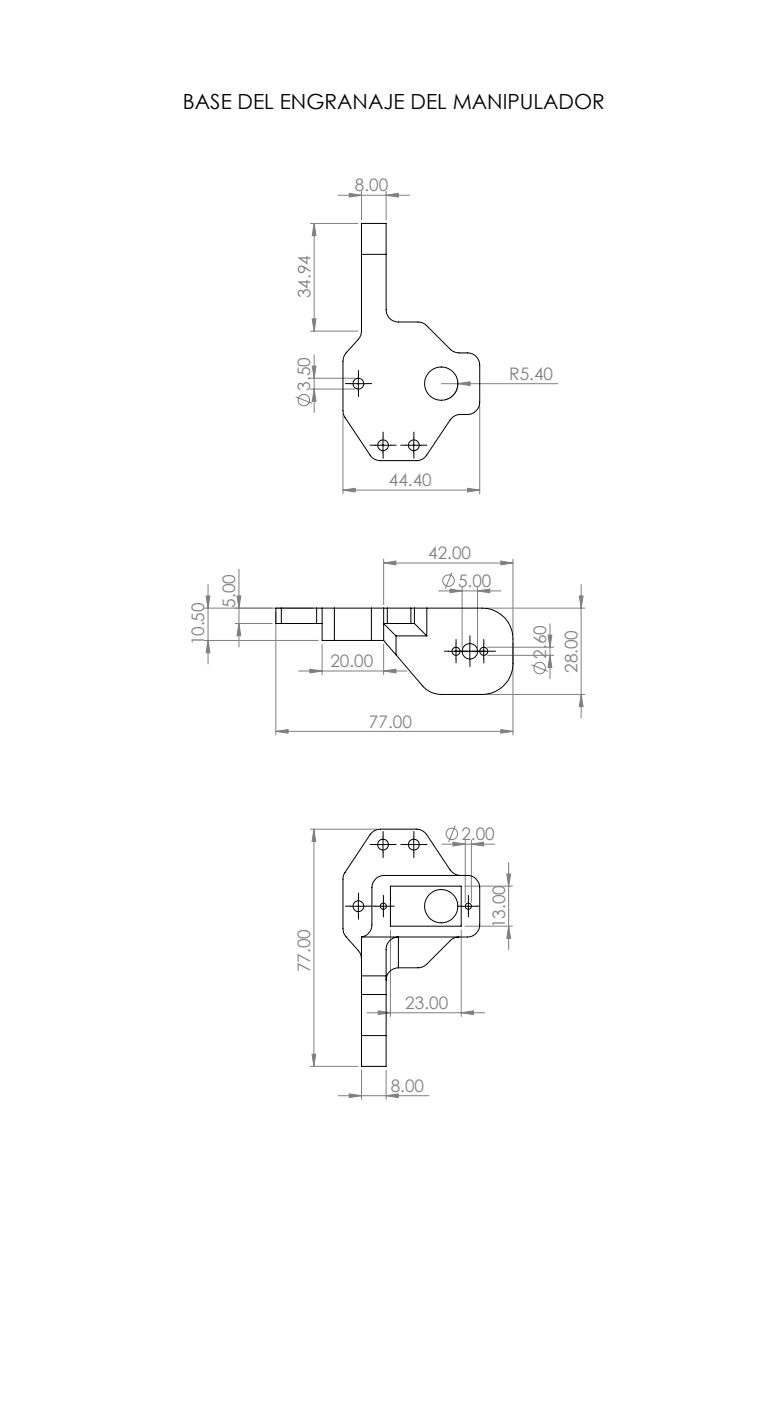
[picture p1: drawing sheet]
<svg xmlns="http://www.w3.org/2000/svg" width="210mm" height="379mm" viewBox="0 0 210 379" stroke-linecap="round" stroke-linejoin="round" font-family="sans-serif">
<g fill="none" stroke="#808080" stroke-width=".27">
<path d="M91.5 52.8h19.3M94.5 52.3l3.3 .5-3.3 .5zM97.8 51.8v7.7M104.5 52.8l3.3-.5v1zM104.5 51.8v7.7M84 60.4h12.8M85 60.4l.5 3.4h-1zM85 60.4v29.2M84 89.6h12.8M84.5 86.3h1l-.5 3.3zM84.5 99h1l-.5 3.3zM85 96v15.6"/>
<path d="M80 107.4l4.5 1.7M84 102.3h12M84 105.2h12M85 105.2l.5 3.4h-1zM92.8 112.1v21.5M119.4 103.8h31.6M123.8 102.8a4.5 4.5 0 0 1-3.4 5.4M123.9 103.8l3.3-.5v1zM129.8 109.8v23.8M92.8 132.6l3.3-.5v1zM92.8 132.6h37M126.5 132.1l3.3 .5-3.3 .5z"/>
<path d="M56.3 158.2v21.4M64.7 154v21M103.8 152.3l3.3-.5v1zM103.8 151.3v12.2M103.8 152.3h35M118.7 159.9h16.9M121.8 159.4l3.3 .5-3.3 .4zM122.3 154.8l-1.8 4.5M125.1 158.9v16.3M129.2 159.9l3.3-.5v.9zM129.2 158.9v16.3M135.5 151.8l3.3 .5-3.3 .5z"/>
<path d="M138.8 151.3v20.5M157.3 158.2v36M55.3 173.3h30.8M55.3 164.5h29.4M55.8 161.2h1l-.5 3.3zM56.3 173.3l.5 3.3h-1zM63.6 168.7h10.1M64.1 161.2h1.1l-.5 3.3zM64.7 168.7l.5 3.3h-1.1zM74.6 165.5v33.3M87.2 174.3v8.2M103.8 174.3v8.2"/>
<path d="M131.5 164.5h26.8M131.9 175.1h17.9M131.9 177.3h17.9M138.8 173.9v24.9M143.8 179.8l4.5 1.8M148.3 171.8h1l-.5 3.3zM148.8 177.3l.5 3.3h-1zM148.8 168.7v14.9M156.8 161.2h1l-.5 3.3zM74.6 197.8l3.4-.4v.9zM74.6 197.8h64.2M80.8 181.5h29.4"/>
<path d="M83.9 181l3.3 .5-3.3 .5zM103.8 181.5l3.3-.5v1zM131.5 187.9h26.8M135.5 197.4l3.3 .4-3.3 .5zM157.3 187.9l.5 3.2h-1zM84 224.3h18M84.9 224.3v64.2M84.9 224.3l.5 3.3h-.9zM119.6 228.4h14.3M122.6 227.8l3.3 .6-3.3 .5zM123.2 223.4l-1.8 4.4M125.8 239.7h12.9"/>
<path d="M125.9 227.3v16.8M127.6 228.4l3.3-.6v1.1zM127.6 227.3v16.8M137.2 236.4h1l-.5 3.3zM137.7 233.4v23.5M105.7 251.6v23.4M124.8 251.6v23.4M125.8 250.6h12.9M137.7 250.6l.5 3.3h-1zM99.3 274h31.9M102.3 273.4l3.4 .6-3.4 .5zM124.8 274l3.3-.6v1.1z"/>
<path d="M84 288.5h12.8M84.5 285.2h.9l-.5 3.3zM91.5 296.4h24.6M94.5 295.9l3.3 .5-3.3 .5zM97.8 289.5v7.9M104.5 296.4l3.3-.5v1zM104.5 289.5v7.9"/>
<circle cx="82.2" cy="108.2" r="1.55"/>
<circle cx="121.4" cy="157.1" r="1.56"/>
<circle cx="146" cy="180.7" r="1.55"/>
<circle cx="122.3" cy="225.6" r="1.55"/>
</g>
<g fill="none" stroke="#000" stroke-width=".27" stroke-dasharray="15.2 1.3 1.3 1.3">
<path d="M94.9 103.8h-1.4M97 101.7v-1.5M97 105.9v1.4M99.1 103.8h1.4M103.7 118.4v-1.5M112 118.4v-1.5M101.6 120.4h-1.5M103.7 122.5v1.5M105.8 120.4h1.4M109.9 120.4h-1.4M112 122.5v1.5M114.1 120.4h1.4"/>
<path d="M121.3 176.2h-1M123.4 174.1v-1.1M123.4 178.3v1M125.1 176.2h-2.1M125.5 176.2h1.1M127.2 174.1v-2.1M127.2 178.3v2M128.8 176.2h-1M129.3 176.2h2M130.9 174.1v-1.1M130.9 178.3v1M133 176.2h1.1"/>
<path d="M101.6 228.5h-1.5M103.7 226.4v-1.5M103.7 230.5v1.5M105.8 228.5h1.4M109.9 228.5h-1.4M112 226.4v-1.5M112 230.5v1.5M114.1 228.5h1.4M94.9 245.1h-1.4M97 243v-1.4M97 247.2v1.5M99.1 245.1h1.4"/>
<path d="M101.7 245.1h-.9M103.8 243v-.8M103.8 247.2v.8M105.8 245.1h.9M124.7 245.1h-.9M126.8 243v-.8M126.8 247.2v.8M128.8 245.1h.9"/>
</g>
<g fill="none" stroke="#000" stroke-width=".27">
<path d="M94.9 103.8h4.2M97 101.7v4.2M103.6 118.4v4.1M112 118.4v4.1M101.6 120.4h4.1M109.9 120.4h4.2M121.3 176.2h11.7M123.4 174.1v4.2M127.1 174.1v4.2M130.9 174.1v4.2M101.6 228.5h4.1M103.6 226.4v4.2"/>
<path d="M109.9 228.5h4.2M112 226.4v4.2M94.9 245.2h4.2M97 243.1v4.1M101.7 245.2h4.1M103.8 243.1v4.1M124.7 245.2h4.1M126.8 243.1v4.1"/>
</g>
<g fill="#808080">
<path d="M123.9 103.8l3.3-.5v1z"/>
<path d="M103.8 181.5l3.3-.5v1zM83.9 181l3.3 .5-3.3 .5zM104.5 296.4l3.3-.5v1zM94.5 295.9l3.3 .5-3.3 .5z"/>
<path d="M94.5 52.3l3.3 .5-3.3 .5zM104.5 52.8l3.3-.5v1zM92.8 132.6l3.3-.5v1zM126.5 132.1l3.3 .5-3.3 .5zM121.8 159.4l3.3 .5-3.3 .4zM129.2 159.9l3.3-.5v.9zM74.6 197.8l3.4-.4v.9zM135.5 197.4l3.3 .4-3.3 .5zM103.8 152.3l3.3-.5v1zM135.5 151.8l3.3 .5-3.3 .5zM102.3 273.4l3.4 .6-3.4 .5zM124.8 274l3.3-.6v1.1zM122.6 227.8l3.3 .6-3.3 .5zM127.6 228.4l3.3-.6v1.1z"/>
<path d="M56.3 173.3l.5 3.3h-1zM55.8 161.2h1l-.5 3.3zM137.7 250.6l.5 3.3h-1zM137.2 236.4h1l-.5 3.3z"/>
<path d="M85 60.4l.5 3.4h-1zM84.5 86.3h1l-.5 3.3zM84.5 99h1l-.5 3.3zM85 105.2l.5 3.4h-1zM148.3 171.8h1l-.5 3.3zM148.8 177.3l.5 3.3h-1zM64.1 161.2h1.1l-.5 3.3zM64.7 168.7l.5 3.3h-1.1zM156.8 161.2h1l-.5 3.3zM157.3 187.9l.5 3.2h-1zM84.9 224.3l.5 3.3h-.9zM84.5 285.2h.9l-.5 3.3z"/>
</g>
<g fill="none" stroke="#000" stroke-width=".27">
<path d="M97.8 68.8v-8.4h6.7v8.4M97.8 68.8v20.8a3.2 3.2 0 0 1-.8 2.2l-3.3 3.7a3.4 3.4 0 0 0-.9 2.2l.2 14.4 7.2 11a3.3 3.3 0 0 0 2.7 1.5h9.8a3.3 3.3 0 0 0 2.8-1.5l6.3-9.5a3.4 3.4 0 0 1 2.8-1.5h1.9a3.4 3.4 0 0 0 3.3-3.3v-10a3.3 3.3 0 0 0-3.3-3.3h-2.3a3.7 3.7 0 0 1-2.4-1l-6.3-6.4a3.3 3.3 0 0 0-2.4-1h-5.3a3.3 3.3 0 0 1-3.3-3.3v-15M97.8 68.8h6.7M76.1 164.5h-1.5v4.2h1.5M76.1 164.5h9.6M76.1 168.7h9.6M76.1 164.5v4.2M85.7 168.7h1.5M85.7 164.5h1.5M85.7 164.5v4.2M87.2 164.5h3.3M87.2 164.5v8.8h3.3"/>
<path d="M90.5 164.5v8.8M90.5 173.3h10M90.5 164.5h10M100.5 164.5h3.3M100.5 173.3h3.3M100.5 164.5v8.8M103.8 164.5h1M103.8 173.3l3.4 3.8M103.8 164.5v8.8M104.8 168.7h-1l3.4 3.3M104.8 164.5h6.4M104.8 164.5v4.2"/>
<path d="M104.8 168.7h6.4M107.2 172h8.3M107.2 172v5.1M111.2 168.7h.9M111.2 164.5h.9M111.2 164.5v4.2M112.1 168.7l3.4 3.3M112.1 164.5h3.4M112.1 164.5v4.2M115.5 164.5h15a8.4 8.4 0 0 1 8.3 8.3v6.7a8.4 8.4 0 0 1-8.3 8.4h-11.1a6.8 6.8 0 0 1-5.1-2.4l-7.1-8.4M115.5 164.5v7.5M101.6 237.8l.7-.5 1.2-.5h23a3.3 3.3 0 0 1 3.3 3.3v10.1a3.4 3.4 0 0 1-3.3 3.3h-28.7a3.3 3.3 0 0 0 2.8-3.3v-10.1l.3-1.2z"/>
<path d="M105.7 239.7h19.1v10.9h-19.1zM124.6 236.8a3.7 3.7 0 0 1-2.8-1.5l-6.3-9.5a3.3 3.3 0 0 0-2.8-1.5h-9.8a3.3 3.3 0 0 0-2.7 1.5l-7.2 10.8-.2 1v13.6a3.2 3.2 0 0 0 .9 2.2l3.3 3.8a3.2 3.2 0 0 1 .8 2.2M97.8 253.5v10.5M124.2 253.5a3.3 3.3 0 0 0-2.4 1l-6.3 6.4a3.4 3.4 0 0 1-2.4 .9h-5.3M97.8 264v5M97.8 269v11.2M97.8 269h6.7M97.8 264h6.7M104.5 264v5M104.5 269v11.2M107.8 261.8v-8.3a3.3 3.3 0 0 0-3.3 3.3v7.2M107.8 261.8a3.4 3.4 0 0 0-3.3 3.4"/>
<path d="M97.8 280.2v8.3h6.7v-8.3M97.8 280.2h6.7"/>
<circle cx="97" cy="103.8" r="1.45"/>
<circle cx="119.4" cy="103.8" r="4.5"/>
<circle cx="103.6" cy="120.5" r="1.46"/>
<circle cx="112" cy="120.5" r="1.47"/>
<circle cx="123.4" cy="176.2" r="1.09"/>
<circle cx="127.2" cy="176.2" r="2.08"/>
<circle cx="130.9" cy="176.2" r="1.08"/>
<circle cx="103.7" cy="228.5" r="1.45"/>
<circle cx="112" cy="228.5" r="1.46"/>
<circle cx="97" cy="245.1" r="1.46"/>
<circle cx="103.7" cy="245.1" r=".83"/>
<circle cx="119.4" cy="245.2" r="4.5"/>
<circle cx="126.7" cy="245.1" r=".83"/>
</g>
<text font-size="5.6" x="49.5" y="29.4">BASE DEL ENGRANAJE DEL MANIPULADOR</text>
<g font-size="4.7" fill="#808080">
<text x="96.1" y="51.8">8.00</text>
<text x="84" y="80.7" transform="rotate(-90 84 80.7)">34.94</text>
<text x="84" y="105.7" transform="rotate(-90 84 105.7)">3.50</text>
<text x="137.8" y="102.8">R5.40</text>
<text x="105.2" y="131.6">44.40</text>
<text x="115.9" y="151.3">42.00</text>
<text x="124" y="158.8">5.00</text>
<text x="63.7" y="164.4" transform="rotate(-90 63.7 164.4)">5.00</text>
<text x="55.3" y="174.6" transform="rotate(-90 55.3 174.6)">10.50</text>
<text x="147.8" y="178.1" transform="rotate(-90 147.8 178.1)">2.60</text>
<text x="89.4" y="180.5">20.00</text>
<text x="156.3" y="182.1" transform="rotate(-90 156.3 182.1)">28.00</text>
<text x="99.8" y="196.8">77.00</text>
<text x="124.9" y="227.3">2.00</text>
<text x="136.7" y="251.1" transform="rotate(-90 136.7 251.1)">13.00</text>
<text x="84" y="263" transform="rotate(-90 84 263)">77.00</text>
<text x="109.7" y="272.9">23.00</text>
<text x="105.7" y="295.4">8.00</text>
</g>
</svg>
